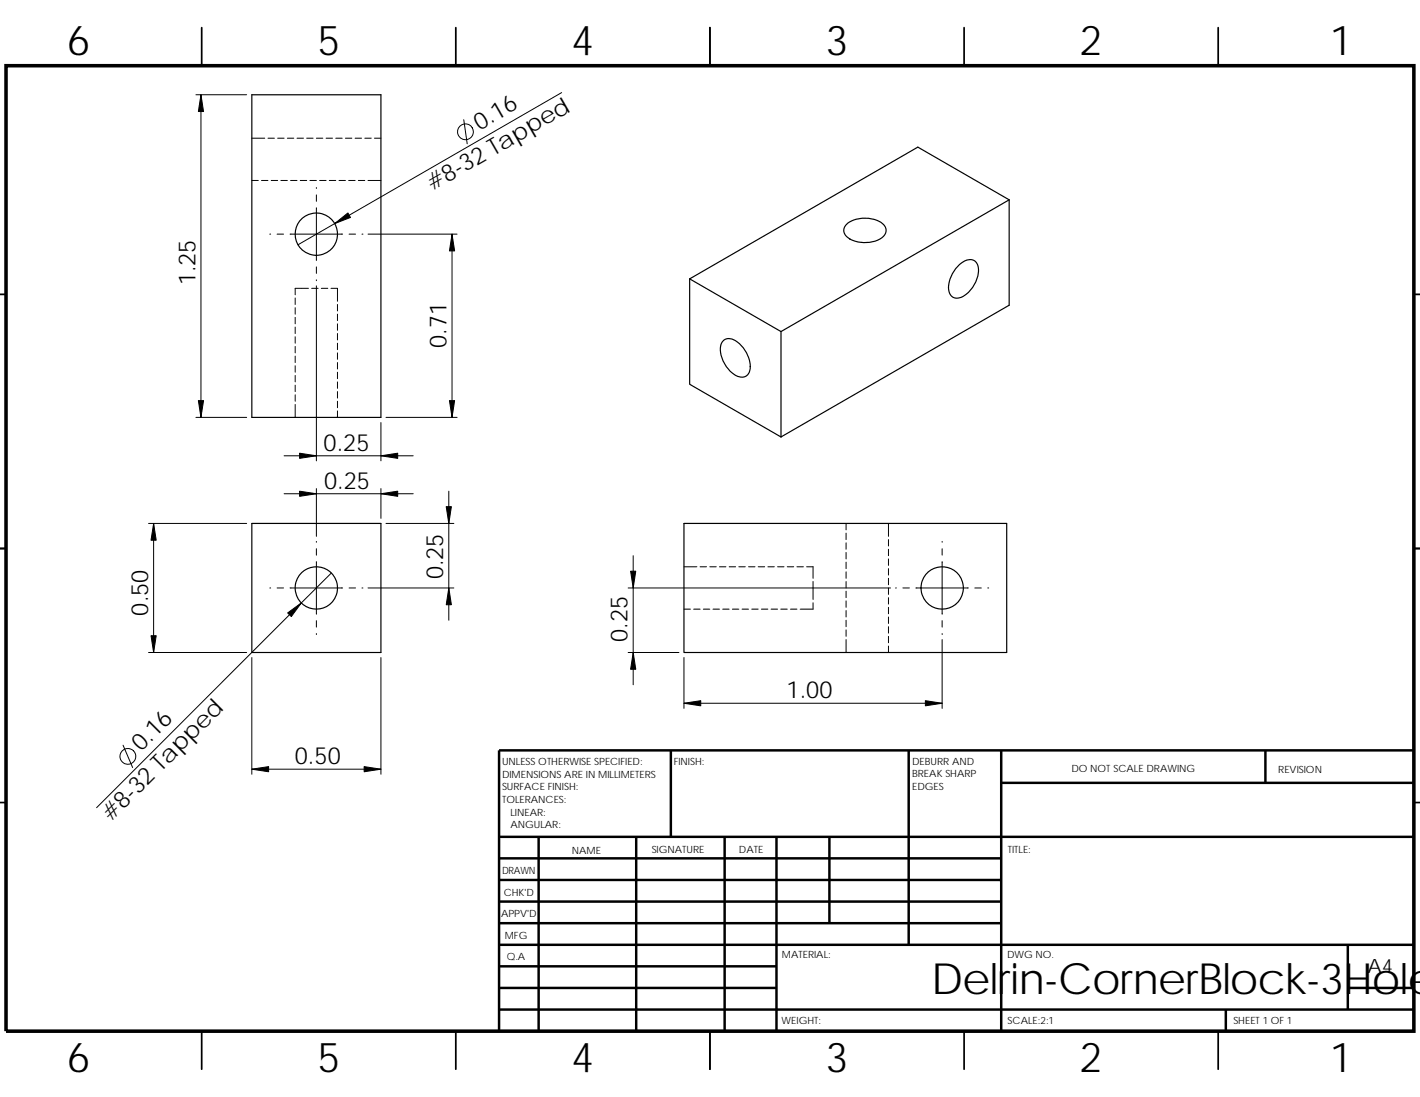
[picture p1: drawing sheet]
<svg xmlns="http://www.w3.org/2000/svg" width="279mm" height="216mm" viewBox="0 0 279 216" stroke-linecap="round" stroke-linejoin="round" font-family="sans-serif">
<g fill="none" stroke="#000" stroke-width=".34">
<path d="M39.7 5.4v7.5M89.7 5.4v7.5M139.7 5.4v7.5M189.7 5.4v7.5M239.7 5.4v7.5M0 57.9h1.2M278.2 57.9h1.2M0 107.9h1.2M278.2 107.9h1.2M0 157.9h1.2M278.2 157.9h1.2M39.7 202.9v7.5"/>
<path d="M89.7 202.9v7.5M139.7 202.9v7.5M189.7 202.9v7.5M239.7 202.9v7.5"/>
</g>
<g fill="none" stroke="#000" stroke-width=".49">
<path d="M132 147.7v17M178.8 147.7v38.2M197 147.7v55.2M197 154.1h81.2M249 147.7v6.4M278.2 147.7h-180v55.2M98.2 164.7h180M98.2 177.4h98.8M98.2 173.2h98.8M98.2 168.9h98.8M106 164.7v38.2M125.2 164.7v38.2"/>
<path d="M142.6 164.7v38.2M152.8 164.7v38.2M163.2 164.7v17M98.2 194.4h54.6M98.2 190.2h54.6M98.2 185.9h180M98.2 198.7h180M98.2 181.7h98.8M241.2 198.7v4.2M265.2 185.9v12.8M265.2 194.4h13"/>
</g>
<path d="M1.2 12.9h277v190h-277z" fill="none" stroke="#000" stroke-width=".7" stroke-linecap="butt"/>
<g fill="none" stroke="#000" stroke-width=".2">
<path d="M38.5 18.6h10M39.5 18.6v63.5M110.5 18.2l-51.9 30M49.6 27.2h2.5M49.6 35.5h1.2M51.5 35.5h1.2M52.7 27.2h1.3M53.4 35.5h1.2M54.6 27.2h1.3M55.3 35.5h1.2M56.5 27.2h1.3M57.2 35.5h1.2"/>
<path d="M58.4 27.2h1.3M59.1 35.5h1.2M60.3 27.2h1.3M61 35.5h1.3M62.3 27.2h1.2M62.3 36.9v.2M62.3 38.4v1.2M62.9 35.5h1.3M64.2 27.2h1.2M64.8 35.5h1.3M66.1 27.2h1.2M66.7 35.5h1.3"/>
<path d="M68 27.2h1.2M68.6 35.5h1.3M69.9 27.2h1.2M70.5 35.5h1.3M71.8 27.2h1.2M72.4 35.5h2.6M73.7 27.2h1.3M91.2 23.6l.7 4.7M53.1 46.1h.2M54.5 46.1h1.3M57.1 46.1h10.3M58.1 58.7v1.2"/>
<path d="M59.4 56.7h-1.3v1.3M59.4 56.7h1.3M61.3 56.7h1.3M62.3 40.9v10.4M62.3 52.5v1.3M62.3 55.1v.1M62.3 56.3v34.4M63.2 56.7h1.3M65.1 56.7h1.3v2.6M66.4 59.9v1.3M68.7 46.1h1.3M71.2 46.1h.2"/>
<path d="M72.4 46.1h17.5M88.9 46.1v36M58.1 79.6v2.5M58.1 60.6v1.2M58.1 62.5v1.2M58.1 64.4v1.2M58.1 66.3v1.2M58.1 68.2v1.2M58.1 70.1v1.3M58.1 72v1.3M58.1 73.9v1.3M58.1 75.8v1.3"/>
<path d="M58.1 77.7v1.3M66.4 61.8v1.3M66.4 63.7v1.3M66.4 65.6v1.3M66.4 67.5v1.3M66.4 69.4v1.3M66.4 71.4v1.2M66.4 73.3v1.2M66.4 75.2v1.2M66.4 77.1v1.2M66.4 79v1.2M38.5 82.1h10"/>
<path d="M55.9 97.2h25.4M55.9 89.7h25.4M62.3 96.2v9.4M66.4 80.9v1.2M75 83.2v7.5M75 96.2v5.8M75.9 82.1h14M88.3 96.7v25.4M29.2 103h19.3M30.2 103v25.4M53.1 115.7h.2M54.5 115.7h1.3"/>
<path d="M57.1 115.7h10.3M62.3 106.6v.1M62.3 108v1.3M62.3 110.5v10.4M65.2 112.8l-46.2 46.2M68.7 115.7h1.3M71.2 115.7h.2M72.4 115.7h16.9M75.9 103h13.4M123.6 115.7h51.6M124.6 109.4v25.4M134.6 119.9h1.2"/>
<path d="M134.6 111.5h2.5M136.5 119.9h1.3M137.8 111.5h1.2M138.4 119.9h1.3M139.7 111.5h1.2M140.3 119.9h1.3M141.6 111.5h1.2M142.2 119.9h1.3M143.5 111.5h1.2M144.1 119.9h1.3M145.4 111.5h1.2M146 119.9h1.3"/>
<path d="M147.3 111.5h1.2M147.9 119.9h1.3M149.2 111.5h1.3M149.8 119.9h1.3M151.1 111.5h1.3M151.7 119.9h1.3M153 111.5h1.3M153.6 119.9h1.3M154.9 111.5h1.3M155.5 119.9h1.3M156.8 111.5h1.3M158.7 111.5h1.3v2.3"/>
<path d="M160 114.4v3.6M160 118.6v1.3h-2.6M166.5 103v1.3M166.5 104.9v1.3M166.5 106.8v1.3M166.5 108.7v1.3M166.5 110.6v1.3M166.5 112.5v1.3M166.5 114.4v1.3M166.5 116.4v1.2M166.5 118.3v1.2M174.8 103v2.6"/>
<path d="M174.8 106.2v1.3M174.8 108.1v1.3M174.8 110v1.3M174.8 111.9v1.3M174.8 113.8v1.3M174.8 115.7v1.3M174.8 117.6v1.3M174.8 119.5v1.3M176.2 115.7h.2M177.7 115.7h1.2M180.2 115.7h10.3M185.4 106.6v.1"/>
<path d="M185.4 108v1.3M185.4 110.5v10.4M191.8 115.7h1.3M194.4 115.7h.1M29.2 128.4h19.3M49.6 129.4v23M62.3 122.2v1.2M62.3 124.7v.2M75 129.4v23M123.6 128.4h10M134.6 138.4h50.8M134.6 129.4v10"/>
<path d="M166.5 125.9v2.5M166.5 120.2v1.2M166.5 122.1v1.2M166.5 124v1.2M174.8 121.4v1.3M174.8 123.3v1.3M174.8 125.2v1.3M174.8 127.1v1.3M185.4 122.2v1.2M185.4 124.7v.2M185.4 125.9v13.5M24.2 146.7l1.9 4.4"/>
<path d="M49.6 151.4h25.4"/>
<circle cx="91.6" cy="25.9" r="1.55"/>
<circle cx="25.2" cy="148.9" r="1.56"/>
</g>
<g fill="none" stroke="#000" stroke-width=".23">
<path d="M49.6 18.6h25.4v63.5h-25.4zM198.6 39.3l-44.9 26M198.6 39.3l-18-10.3-44.9 25.9M198.6 39.3v20.8l-44.9 25.9M135.7 54.9l18 10.4v20.7M135.7 54.9v20.7l18 10.4M166.7 44a6 6 0 0 1 7.1 .2 1.74 1.74 0 0 1-.8 2.9 5.9 5.9 0 0 1-6.6-.7 1.58 1.58 0 0 1 .3-2.4zM188.7 52.1l.5-.3a1.88 1.88 0 0 1 1.9-.7 1.88 1.88 0 0 1 1.4 1.5 6.1 6.1 0 0 1-3.5 6 1.76 1.76 0 0 1-2.4-2 6.6 6.6 0 0 1 2.1-4.5zM142.4 66.9a2.47 2.47 0 0 1 3.2 .8 5.7 5.7 0 0 1 1.9 5.5 1.81 1.81 0 0 1-3.1 .5 6.1 6.1 0 0 1-2.6-5.8zM49.6 103h25.4v25.4h-25.4zM134.6 103h63.5v25.4h-63.5z"/>
<circle cx="62.2" cy="46.1" r="4.2"/>
<circle cx="62.2" cy="115.7" r="4.2"/>
<circle cx="185.4" cy="115.7" r="4.2"/>
</g>
<g fill="#000" stroke="#000" stroke-width=".2">
<path d="M39.5 18.6l.5 3.3h-1z" fill-rule="evenodd"/>
<path d="M65.8 44l2.7-2.1 .5 .9z" fill-rule="evenodd"/>
<path d="M88.9 46.1l.6 3.3h-1.1z" fill-rule="evenodd"/>
<path d="M39 78.8h1l-.5 3.3z" fill-rule="evenodd"/>
<path d="M58.9 96.7l3.4 .5-3.4 .5z" fill-rule="evenodd"/>
<path d="M58.9 89.2l3.4 .5-3.4 .5z" fill-rule="evenodd"/>
<path d="M75 97.2l3.3-.5v1z" fill-rule="evenodd"/>
<path d="M75 89.7l3.3-.5v1z" fill-rule="evenodd"/>
<path d="M88.4 78.8h1.1l-.6 3.3z" fill-rule="evenodd"/>
<path d="M30.2 103l.5 3.3h-1z" fill-rule="evenodd"/>
<path d="M56.6 120.6l2.7-1.9-2 2.6z" fill-rule="evenodd"/>
<path d="M88.3 115.7l.5 3.3h-1z" fill-rule="evenodd"/>
<path d="M87.8 99.7h1l-.5 3.3z" fill-rule="evenodd"/>
<path d="M124.1 112.4h1l-.5 3.3z" fill-rule="evenodd"/>
<path d="M29.7 125.1h1l-.5 3.3z" fill-rule="evenodd"/>
<path d="M124.6 128.4l.5 3.3h-1z" fill-rule="evenodd"/>
<path d="M134.6 138.4l3.3-.5v1z" fill-rule="evenodd"/>
<path d="M182.1 137.9l3.3 .5-3.3 .5z" fill-rule="evenodd"/>
<path d="M49.6 151.4l3.3-.5v1z" fill-rule="evenodd"/>
<path d="M71.6 150.9l3.4 .5-3.4 .5z" fill-rule="evenodd"/>
</g>
<text font-size="8.5" x="183.2" y="195.7">Delrin-CornerBlock-3Hole</text>
<g font-size="8.1">
<text x="13.2" y="10.9">6</text>
<text x="62.4" y="10.9">5</text>
<text x="112.4" y="10.9">4</text>
<text x="162.4" y="10.9">3</text>
<text x="212.4" y="10.9">2</text>
<text x="261.7" y="10.9">1</text>
<text x="13.2" y="210.9">6</text>
<text x="62.4" y="210.9">5</text>
<text x="112.4" y="210.9">4</text>
<text x="162.4" y="210.9">3</text>
<text x="212.4" y="210.9">2</text>
<text x="261.7" y="210.9">1</text>
</g>
<g font-size="4.7">
<text x="94.4" y="25.8" transform="rotate(-30 94.4 25.8)">0.16</text>
<text x="85.1" y="37.6" transform="rotate(-30 85.1 37.6)">#8-32 Tapped</text>
<text x="38.4" y="56.2" transform="rotate(-90 38.4 56.2)">1.25</text>
<text x="87.8" y="68.5" transform="rotate(-90 87.8 68.5)">0.71</text>
<text x="63.7" y="88.7">0.25</text>
<text x="63.8" y="96.2">0.25</text>
<text x="87.2" y="114" transform="rotate(-90 87.2 114)">0.25</text>
<text x="29.1" y="121.2" transform="rotate(-90 29.1 121.2)">0.50</text>
<text x="123.5" y="126.3" transform="rotate(-90 123.5 126.3)">0.25</text>
<text x="154.8" y="137.4">1.00</text>
<text x="27.8" y="148" transform="rotate(-45 27.8 148)">0.16</text>
<text x="58" y="150.4">0.50</text>
<text x="21.9" y="161.8" transform="rotate(-45 21.9 161.8)">#8-32 Tapped</text>
</g>
<text font-size="3.9" x="269.1" y="191.4">A4</text>
<g font-size="2">
<text x="98.8" y="150.6">UNLESS OTHERWISE SPECIFIED:</text>
<text x="98.8" y="153.1">DIMENSIONS ARE IN MILLIMETERS</text>
<text x="98.8" y="155.6">SURFACE FINISH:</text>
<text x="132.6" y="150.6">FINISH:</text>
<text x="179.5" y="150.5">DEBURR AND</text>
<text x="179.5" y="153">BREAK SHARP</text>
<text x="179.5" y="155.5">EDGES</text>
<text x="210.8" y="151.9">DO NOT SCALE DRAWING</text>
<text x="251.5" y="152.1">REVISION</text>
<text x="98.8" y="158.1">TOLERANCES:</text>
<text x="100.4" y="160.5">LINEAR:</text>
<text x="100.4" y="163">ANGULAR:</text>
<text x="112.5" y="168">NAME</text>
<text x="128.2" y="167.9">SIGNATURE</text>
<text x="145.4" y="167.9">DATE</text>
<text x="198.3" y="167.9">TITLE:</text>
<text x="98.8" y="172.1">DRAWN</text>
<text x="99.1" y="176.3">CHK'D</text>
<text x="98.6" y="180.4">APPV'D</text>
<text x="99.3" y="184.8">MFG</text>
<text x="99.7" y="189">Q.A</text>
<text x="153.8" y="188.5">MATERIAL:</text>
<text x="198.1" y="188.5">DWG NO.</text>
<text x="153.8" y="201.5">WEIGHT:</text>
<text x="198.3" y="201.6">SCALE:2:1</text>
<text x="242.7" y="201.6">SHEET 1 OF 1</text>
</g>
</svg>
